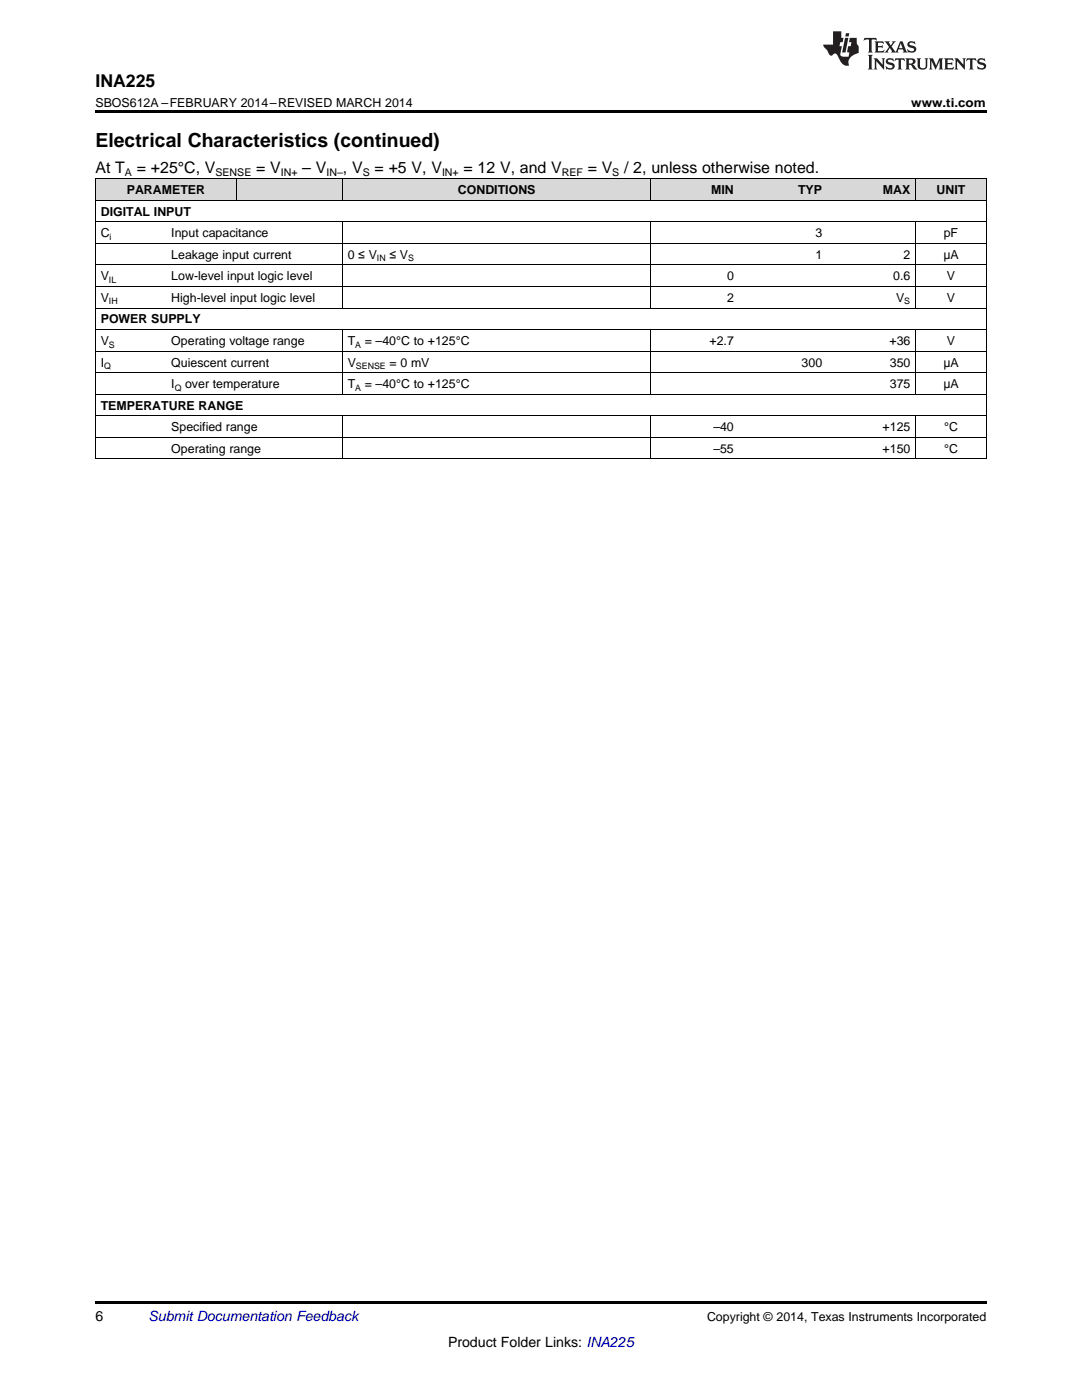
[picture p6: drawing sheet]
<svg xmlns="http://www.w3.org/2000/svg" width="216mm" height="279mm" viewBox="0 0 216 279" stroke-linecap="round" stroke-linejoin="round" font-family="sans-serif">
<g fill="#d8d8d8">
<path d="M19 35.7h14.1v4.3h-14.1z"/>
<path d="M33.1 35.7h14.1v4.3h-14.1z"/>
<path d="M47.2 35.7h21.1v4.3h-21.1z"/>
<path d="M68.3 35.7h61.6v4.3h-61.6z"/>
<path d="M129.9 35.7h17.6v4.3h-17.6z"/>
<path d="M147.5 35.7h17.6v4.3h-17.6z"/>
<path d="M165.1 35.7h17.6v4.3h-17.6z"/>
<path d="M182.7 35.7h14.1v4.3h-14.1z"/>
</g>
<path d="M19 22h177.8v.5h-177.8zM19 259.7h177.8v.5h-177.8z" fill="#000"/>
<g fill="none" stroke="#000" stroke-width=".2">
<path d="M19 40h177.8M19 35.6h177.8M19.1 35.7v56M47.1 35.7v4.3M68.3 35.7v4.3M129.9 35.7v4.3M182.7 35.7v4.3M196.8 35.7v56M19 57.2h177.8M19 52.9h177.8M19 48.6h177.8M19 44.3h177.8"/>
<path d="M68.3 44.3v17.2M129.9 44.3v17.2M182.7 44.3v17.2M19 78.7h177.8M19 74.4h177.8M19 70.1h177.8M19 65.8h177.8M19 61.5h177.8M68.3 65.8v12.9M129.9 65.8v12.9M182.7 65.8v12.9M19 91.6h177.8"/>
<path d="M19 87.3h177.8M19 83h177.8M68.3 83v8.7M129.9 83v8.7M182.7 83v8.7"/>
</g>
<g fill="#231f20">
<path d="M172.5 7.6l-.1 .5 .4-.2h.6v.1v2.1l-.2 .4h.9l-.2-.4v-2.1l.1-.1h.5l.5 .2-.2-.5zM174.5 8.3l.2 .3v1.5l-.2 .4h1.8l.2-.6a1.04 1.04 0 0 1-1.3 .2v-.7h.6l.3 .2v-.6l-.3 .2h-.6v-.6l.8-.1 .4 .3-.2-.5zM176.5 8.3l.9 1.1-.9 1.1h.8l-.2-.2 .4-.7 .5 .7-.2 .2h1.5l-.2-.2 .2-.4h.9l.1 .4-.2 .2h1l-.3-.3-.7-1.9h-.5l-.9 2-.8-1 .9-1h-.8l.1 .3-.4 .5-.3-.6 .1-.2zM179.7 8.6l.4 1h-.7zM181.3 8.4a.63 .63 0 0 0-.2 .7 .63 .63 0 0 0 .6 .4l.6 .2 .1 .2a.75 .75 0 0 1-.7 .4 .75 .75 0 0 1-.6-.5l.1 .7 .1-.1a1.11 1.11 0 0 0 1.5-.6 1.13 1.13 0 0 0-1.2-.8l-.1-.4a1.04 1.04 0 0 1 1.2 .2l-.2-.5-.2 .1-.4-.2zM173.2 10.9l.2 .4v2.2l-.2 .4h1l-.3-.4v-2.2l.3-.4zM174.3 11.6l.3 .4v1.5l-.3 .4h.8l-.2-.4v-1.3l1.5 1.7v-1.9l.2-.4h-.7l.2 .4v.9l-1.1-1.3zM177 11.8a.62 .62 0 0 0-.2 .7 .62 .62 0 0 0 .6 .4l.6 .1 .1 .3a.76 .76 0 0 1-.7 .3 .76 .76 0 0 1-.7-.4l.2 .7 .1-.1a1.11 1.11 0 0 0 1.5-.6 1.13 1.13 0 0 0-1.2-.8l-.1-.4a1.04 1.04 0 0 1 1.2 .2l-.2-.6-.2 .1-.5-.1zM178.7 11.6l-.2 .6a.61 .61 0 0 1 .8-.3v1.6l-.2 .4h.9l-.2-.4v-1.6a.63 .63 0 0 1 .7 .3l-.1-.6zM180.6 11.6l.3 .4v1.5l-.3 .4h1l-.2-.2-.1-.8 .6 .2a.76 .76 0 0 0 1.2 .7l-1-1a.58 .58 0 0 0 .6-.5 .58 .58 0 0 0-.5-.6zM181.4 11.9h.1a.45 .45 0 0 1 .5 .1 .45 .45 0 0 1 .1 .5l-.8 .2zM182.9 11.6l.2 .2a2.17 2.17 0 0 0 .3 1.9 .99 .99 0 0 0 1.6-.6v-1.1l.2-.4h-.7l.2 .2a1.92 1.92 0 0 1-.2 1.8 .6 .6 0 0 1-.9-.5v-1.1l.2-.4zM185.4 11.6l.2 .4v1.5l-.2 .4h.7l-.2-.4v-1.4l.8 1.8 .8-1.8v1.4l-.2 .4h.9l-.2-.4v-1.5l.2-.4h-.8l-.6 1.5-.6-1.5zM188.4 11.6l.2 .4v1.5l-.2 .4h1.8l.1-.6a1.04 1.04 0 0 1-1.2 .1v-.6h.5l.4 .2v-.6l-.4 .2h-.5v-.7h.8l.3 .3-.1-.6zM190.5 11.6l.2 .4v1.5l-.2 .4h.7l-.2-.4v-1.3l1.5 1.7v-1.9l.2-.4h-.7l.2 .4v.9l-1.1-1.3zM192.9 11.6l-.1 .6a.61 .61 0 0 1 .7-.3l.1 1.6-.3 .4h1l-.3-.4 .1-1.6a.63 .63 0 0 1 .7 .3l-.1-.6zM195.2 11.8a.62 .62 0 0 0-.2 .7 .62 .62 0 0 0 .6 .4l.6 .1 .1 .3a.76 .76 0 0 1-.7 .3 .76 .76 0 0 1-.6-.4l.1 .7 .1-.1a1.11 1.11 0 0 0 1.6-.6 1.13 1.13 0 0 0-1.3-.8l-.1-.4a1.04 1.04 0 0 1 1.2 .2l-.1-.6-.2 .1-.5-.1z"/>
<path d="M166.2 6.3v2.6h-1.9v.4l.8 .9a.91 .91 0 0 0 1 .8 .56 .56 0 0 1 .5-.3 .56 .56 0 0 1 .5 .3l.4 .8a1.53 1.53 0 0 0 1.9 1.2 1.54 1.54 0 0 1 1-2.1l.9-.3v-1.4a1.52 1.52 0 0 1-.4-1.6h-1.3l-.2 .8h.5l-.2 .8h-.5l-.1 1v.2l.4 .1-.2 .8a1.93 1.93 0 0 1-1.6-.3l.3-1.8h-.5l.2-.8h.4l.2-.8h-.4v-1.3zM168.6 7.6l-.6 2.9h.7l.6-2.9zM168.8 6.6l-.1 .7h.6l.2-.7z"/>
</g>
<text font-size="3.9" x="19" y="29.3">Electrical Characteristics (continued)</text>
<text font-size="3.5" x="19" y="17.3">INA225</text>
<g font-size="3.2">
<text x="19" y="34.4">At T</text>
<text x="27.3" y="34.4">= +25°C, V</text>
<text x="51.1" y="34.4">= V</text>
<text x="60.3" y="34.4">– V</text>
<text x="68.4" y="34.4">, V</text>
<text x="74.8" y="34.4">= +5 V, V</text>
<text x="92.5" y="34.4">= 12 V, and V</text>
<text x="117.3" y="34.4">= V</text>
<text x="124.5" y="34.4">/ 2, unless otherwise noted.</text>
</g>
<g font-size="2.8">
<text x="19" y="263.6">6</text>
<text x="89.4" y="268.9">Product Folder Links: INA225</text>
</g>
<text font-size="2.8" fill="#0000c8" x="29.6" y="263.6">Submit Documentation Feedback</text>
<g font-size="2.5">
<text x="19" y="21.4">SBOS612A –FEBRUARY 2014–REVISED MARCH 2014</text>
<text x="181.8" y="21.4">www.ti.com</text>
<text x="25.3" y="38.7">PARAMETER</text>
<text x="91.4" y="38.7">CONDITIONS</text>
<text x="141.9" y="38.7">MIN</text>
<text x="159.2" y="38.7">TYP</text>
<text x="176.2" y="38.7">MAX</text>
<text x="186.9" y="38.7">UNIT</text>
<text x="20.1" y="43">DIGITAL INPUT</text>
<text x="20.1" y="47.3">C</text>
<text x="34.2" y="47.3">Input capacitance</text>
<text x="162.7" y="47.3">3</text>
<text x="188.3" y="47.3">pF</text>
<text x="34.2" y="51.6">Leakage input current</text>
<text x="69.4" y="51.6">0 ≤ V</text>
<text x="77.7" y="51.6">≤ V</text>
<text x="162.7" y="51.6">1</text>
<text x="180.3" y="51.6">2</text>
<text x="188.2" y="51.6">μA</text>
<text x="20.1" y="56">V</text>
<text x="34.2" y="56">Low-level input logic level</text>
<text x="145.1" y="56">0</text>
<text x="178.2" y="56">0.6</text>
<text x="188.9" y="56">V</text>
<text x="20.1" y="60.3">V</text>
<text x="20.1" y="64.6">POWER SUPPLY</text>
<text x="34.2" y="60.3">High-level input logic level</text>
<text x="145.1" y="60.3">2</text>
<text x="178.8" y="60.3">V</text>
<text x="188.9" y="60.3">V</text>
<text x="20.1" y="68.9">V</text>
<text x="34.2" y="68.9">Operating voltage range</text>
<text x="69.4" y="68.9">T</text>
<text x="72.8" y="68.9">= –40°C to +125°C</text>
<text x="141.6" y="68.9">+2.7</text>
<text x="177.5" y="68.9">+36</text>
<text x="188.9" y="68.9">V</text>
<text x="20.1" y="73.2">I</text>
<text x="34.2" y="73.2">Quiescent current</text>
<text x="34.2" y="77.5">I</text>
<text x="36.9" y="77.5">over temperature</text>
<text x="69.4" y="73.2">V</text>
<text x="69.4" y="77.5">T</text>
<text x="72.8" y="77.5">= –40°C to +125°C</text>
<text x="77.7" y="73.2">= 0 mV</text>
<text x="159.9" y="73.2">300</text>
<text x="177.6" y="73.2">350</text>
<text x="177.6" y="77.5">375</text>
<text x="188.2" y="73.2">μA</text>
<text x="188.2" y="77.5">μA</text>
<text x="20.1" y="81.8">TEMPERATURE RANGE</text>
<text x="34.2" y="86.1">Specified range</text>
<text x="142.3" y="86.1">–40</text>
<text x="176.1" y="86.1">+125</text>
<text x="188.4" y="86.1">°C</text>
<text x="34.2" y="90.4">Operating range</text>
<text x="142.3" y="90.4">–55</text>
<text x="176.1" y="90.4">+150</text>
<text x="188.4" y="90.4">°C</text>
<text x="141.1" y="263.6">Copyright © 2014, Texas Instruments Incorporated</text>
</g>
<g font-size="2.1">
<text x="24.9" y="35.1">A</text>
<text x="43" y="35.1">SENSE</text>
<text x="56" y="35.1">IN+</text>
<text x="65.2" y="35.1">IN–</text>
<text x="72.4" y="35.1">S</text>
<text x="88.2" y="35.1">IN+</text>
<text x="112.1" y="35.1">REF</text>
<text x="122.2" y="35.1">S</text>
</g>
<g font-size="1.8">
<text x="21.9" y="47.8">i</text>
<text x="75.2" y="52.1">IN</text>
<text x="81.4" y="52.1">S</text>
<text x="21.7" y="56.4">IL</text>
<text x="21.7" y="60.7">IH</text>
<text x="180.4" y="60.7">S</text>
<text x="21.7" y="69.4">S</text>
<text x="70.9" y="69.4">A</text>
<text x="20.8" y="73.7">Q</text>
<text x="34.9" y="78">Q</text>
<text x="70.9" y="78">A</text>
<text x="71" y="73.7">SENSE</text>
</g>
</svg>
